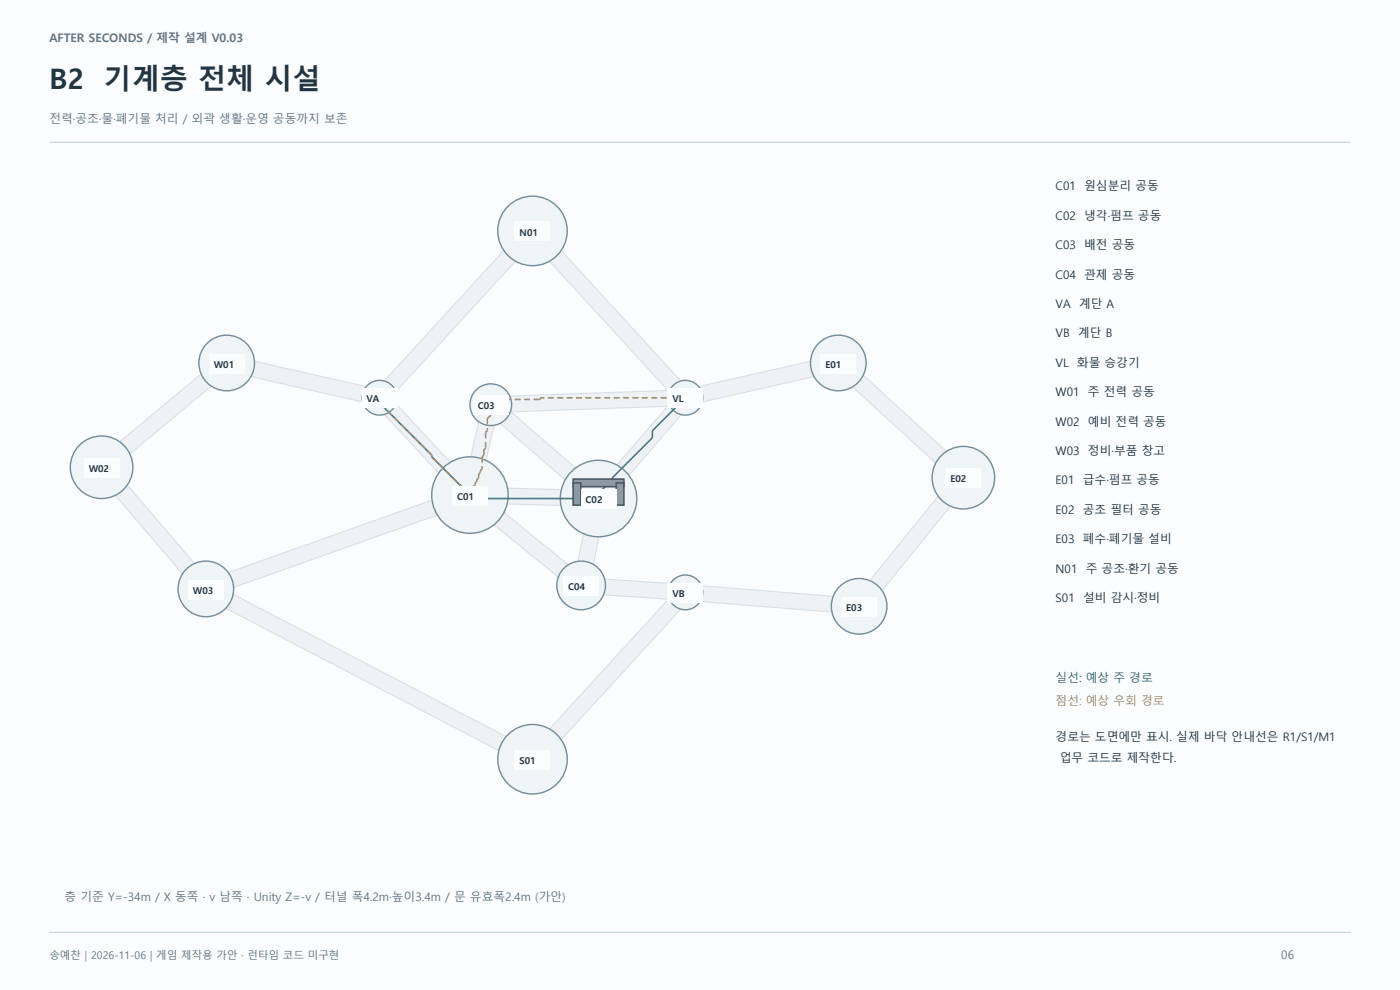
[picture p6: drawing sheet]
<svg xmlns="http://www.w3.org/2000/svg" width="420mm" height="297mm" viewBox="0 0 420 297" stroke-linecap="round" stroke-linejoin="round" font-family="sans-serif">
<path d="M0 0h420.2v297h-420.2z" fill-rule="evenodd" fill="#fafcfd"/>
<path d="M14.8 42.7h390.5" fill="none" stroke="#c6d0d8" stroke-width=".35"/>
<g fill="none" stroke="#d9e1e7" stroke-width="5.1" stroke-linecap="butt">
<path d="M153.3 76.4l-36.4 39.7M166.3 76.4l36.4 39.7M62.3 113.7l-25.2 21M75.4 110.6l34.3 7.8M201.3 119.5l-48.6 1.7M244.3 110.6l-34.3 7.8M257.1 114l25.7 23.5M116.9 122.5l16.9 18.2M146.1 126.7l-2.7 11.5M151.4 125l20.2 17.6M202.8 122.7l-16.2 18.8M36.1 146.7l20.8 24.3"/>
<path d="M131 152.1l-62.1 22.1M149.3 155.2l20.1 16.4M151.7 148.8l17.3 .5M283.7 150l-21.1 26.1M177.5 160l-1.8 9.3M180.9 176.1l20.4 1.3M210.1 178.1l40.3 3.2M68.4 180.2l82.9 43.2M202.7 181l-36.4 39.7"/>
</g>
<g fill="none" stroke="#eef2f5" stroke-width="4.4" stroke-linecap="butt">
<path d="M153.3 76.4l-36.4 39.7M166.3 76.4l36.4 39.7M62.3 113.7l-25.2 21M75.4 110.6l34.3 7.8M201.3 119.5l-48.6 1.7M244.3 110.6l-34.3 7.8M257.1 114l25.7 23.5M116.9 122.5l16.9 18.2M146.1 126.7l-2.7 11.5M151.4 125l20.2 17.6M202.8 122.7l-16.2 18.8M36.1 146.7l20.8 24.3"/>
<path d="M131 152.1l-62.1 22.1M149.3 155.2l20.1 16.4M151.7 148.8l17.3 .5M283.7 150l-21.1 26.1M177.5 160l-1.8 9.3M180.9 176.1l20.4 1.3M210.1 178.1l40.3 3.2M68.4 180.2l82.9 43.2M202.7 181l-36.4 39.7"/>
</g>
<g fill="#eff4f7" stroke="#748c9c" stroke-width=".42">
<circle cx="141" cy="148.5" r="11.5"/>
<circle cx="179.6" cy="149.6" r="11.5"/>
<circle cx="147.3" cy="121.4" r="6.3"/>
<circle cx="174.4" cy="175.7" r="7.3"/>
<circle cx="113.9" cy="119.3" r="5.2"/>
<circle cx="205.7" cy="177.7" r="5.2"/>
<circle cx="205.7" cy="119.3" r="5.2"/>
<circle cx="68" cy="108.9" r="8.3"/>
<circle cx="30.5" cy="140.2" r="9.4"/>
<circle cx="61.8" cy="176.7" r="8.3"/>
<circle cx="251.6" cy="108.9" r="8.3"/>
<circle cx="289.1" cy="143.3" r="9.4"/>
<circle cx="257.8" cy="181.9" r="8.3"/>
<circle cx="159.8" cy="69.3" r="10.4"/>
<circle cx="159.8" cy="227.8" r="10.4"/>
</g>
<path d="M113.9 119.3v.6l.5 .5v.5l.6 .5v.5l14.6 14.6v.6l11.4 11.4h.6l.5 .6h.5l.5 .5h36.5v-.5l.5-.6v-.5l.6-.5v-.5l3.1-3.2v-.5l12-12v-2.1l9.9-9.9" fill="none" stroke="#197b81" stroke-width=".46"/>
<g fill="none" stroke="#be8c46" stroke-width=".46" stroke-dasharray="1.8 1.1" stroke-linecap="butt">
<path d="M113.9 119.9v-.6M150.4 119.9l-.5 .5M161.9 119.9h-11.5M162.4 119.3l-.5 .6M205.7 119.3h-43.3M114.4 120.9v-.5M114.4 120.4l-.5-.5M115 121.9v-.5M115 121.4l-.6-.5M129.6 137.1v-.6M129.6 136.5l-14.6-14.6M144.7 137.1v3.6"/>
<path d="M145.2 135v1.5M145.2 136.5l-.5 .6M145.7 129.8v4.7M145.7 134.5l-.5 .5M146.3 125.6v3.6M146.3 129.2l-.6 .6M147.3 121.4v3.2M147.3 124.6l-1 1M147.8 120.9l-.5 .5M148.9 120.9h-1.1M149.4 120.4l-.5 .5M149.9 120.4h-.5"/>
<path d="M141 148v.5M141 148.5l-11.4-11.4M141.6 147v.5M141.6 147.5l-.6 .5M142.1 145.9v.6M142.1 146.5l-.5 .5M142.6 144.9v.5M142.6 145.4l-.5 .5M143.1 143.8v.6M143.1 144.4l-.5 .5M143.6 142.3v1M143.6 143.3l-.5 .5"/>
<path d="M144.2 141.2v.6M144.2 141.8l-.6 .5M144.7 140.7l-.5 .5"/>
</g>
<g fill="#8c9aa5" stroke="#405463" stroke-width=".46">
<path d="M172 143.7h15.2v2.3h-15.2z" fill-rule="evenodd"/>
<path d="M172 144.9h2.3v6.7h-2.3z" fill-rule="evenodd"/>
<path d="M184.9 144.9h2.3v6.7h-2.3z" fill-rule="evenodd"/>
</g>
<g fill="#fafcfd">
<path d="M135.7 145.7h10.6v6h-10.6z" fill-rule="evenodd"/>
<path d="M174.3 146.8h10.6v6h-10.6z" fill-rule="evenodd"/>
<path d="M142 118.6h10.6v6h-10.6z" fill-rule="evenodd"/>
<path d="M169.1 172.8h10.6v6h-10.6z" fill-rule="evenodd"/>
<path d="M108.6 116.5h10.6v6h-10.6z" fill-rule="evenodd"/>
<path d="M200.4 174.9h10.6v6h-10.6z" fill-rule="evenodd"/>
<path d="M200.4 116.5h10.6v6h-10.6z" fill-rule="evenodd"/>
<path d="M62.7 106.1h10.6v6h-10.6z" fill-rule="evenodd"/>
<path d="M25.2 137.4h10.6v6h-10.6z" fill-rule="evenodd"/>
<path d="M56.5 173.9h10.6v6h-10.6z" fill-rule="evenodd"/>
<path d="M246.3 106.1h10.6v6h-10.6z" fill-rule="evenodd"/>
<path d="M283.8 140.5h10.6v6h-10.6z" fill-rule="evenodd"/>
<path d="M252.5 179.1h10.6v6h-10.6z" fill-rule="evenodd"/>
<path d="M154.5 66.5h10.6v6h-10.6z" fill-rule="evenodd"/>
<path d="M154.5 225h10.6v6h-10.6z" fill-rule="evenodd"/>
</g>
<path d="M14.8 279.8h390.5" fill="none" stroke="#c6d0d8" stroke-width=".35"/>
<g font-size="8.5" fill="#243542">
<text x="14.8" y="26.8">B2</text>
<text x="31.1" y="26.8">기계층 전체 시설</text>
</g>
<g font-size="3.5" fill="#607383">
<text x="14.8" y="12.7">AFTER SECONDS / 제작 설계 V0.03</text>
<text x="14.8" y="37">전력·공조·물·폐기물 처리 / 외곽 생활·운영 공동까지 보존</text>
<text x="19.4" y="270.2">층 기준 Y=-34m / X 동쪽 · v 남쪽 · Unity Z=-v / 터널 폭4.2m·높이3.4m / 문 유효폭2.4m (가안)</text>
<text x="384.5" y="287.9">06</text>
</g>
<g font-size="3.5" fill="#243542">
<text x="316.8" y="57.1">C01</text>
<text x="325.4" y="57.1">원심분리 공동</text>
<text x="316.8" y="66">C02</text>
<text x="325.4" y="66">냉각·펌프 공동</text>
<text x="316.8" y="74.8">C03</text>
<text x="325.4" y="74.8">배전 공동</text>
<text x="316.8" y="83.6">C04</text>
<text x="325.4" y="83.6">관제 공동</text>
<text x="316.8" y="92.4">VA</text>
<text x="323.8" y="92.4">계단 A</text>
<text x="316.8" y="101.2">VB</text>
<text x="323.6" y="101.2">계단 B</text>
<text x="316.8" y="110.1">VL</text>
<text x="323.2" y="110.1">화물 승강기</text>
<text x="316.8" y="118.9">W01</text>
<text x="326.5" y="118.9">주 전력 공동</text>
<text x="316.8" y="127.7">W02</text>
<text x="326.5" y="127.7">예비 전력 공동</text>
<text x="316.8" y="136.5">W03</text>
<text x="326.5" y="136.5">정비·부품 창고</text>
<text x="316.8" y="145.3">E01</text>
<text x="325" y="145.3">급수·펌프 공동</text>
<text x="316.8" y="154.2">E02</text>
<text x="325" y="154.2">공조 필터 공동</text>
<text x="316.8" y="163">E03</text>
<text x="325" y="163">폐수·폐기물 설비</text>
<text x="316.8" y="171.8">N01</text>
<text x="325.9" y="171.8">주 공조·환기 공동</text>
<text x="316.8" y="180.6">S01</text>
<text x="325.1" y="180.6">설비 감시·정비</text>
<text x="316.8" y="222.2">경로는 도면에만 표시. 실제 바닥 안내선은 R1/S1/M1</text>
<text x="318" y="228.6">업무 코드로 제작한다.</text>
</g>
<text font-size="3.5" fill="#197b81" x="316.8" y="204.6">실선: 예상 주 경로</text>
<text font-size="3.5" fill="#be8c46" x="316.8" y="211.7">점선: 예상 우회 경로</text>
<text font-size="3.2" fill="#607383" x="14.8" y="287.9">송예찬 | 2026-11-06 | 게임 제작용 가안 · 런타임 코드 미구현</text>
<g font-size="2.8" fill="#243542">
<text x="155.2" y="70.7">N01</text>
<text x="155.9" y="70.7">N01</text>
<text x="63.4" y="110.3">W01</text>
<text x="64.2" y="110.3">W01</text>
<text x="247" y="110.3">E01</text>
<text x="247.7" y="110.3">E01</text>
<text x="109.3" y="120.8">VA</text>
<text x="110" y="120.8">VA</text>
<text x="142.7" y="122.8">C03</text>
<text x="143.4" y="122.8">C03</text>
<text x="201.1" y="120.8">VL</text>
<text x="201.8" y="120.8">VL</text>
<text x="25.9" y="141.6">W02</text>
<text x="26.6" y="141.6">W02</text>
<text x="136.5" y="150">C01</text>
<text x="137.2" y="150">C01</text>
<text x="284.5" y="144.7">E02</text>
<text x="285.2" y="144.7">E02</text>
<text x="175" y="151">C02</text>
<text x="175.7" y="151">C02</text>
<text x="57.2" y="178.1">W03</text>
<text x="57.9" y="178.1">W03</text>
<text x="169.8" y="177.1">C04</text>
<text x="170.5" y="177.1">C04</text>
<text x="201.1" y="179.2">VB</text>
<text x="201.8" y="179.2">VB</text>
<text x="253.3" y="183.3">E03</text>
<text x="254" y="183.3">E03</text>
<text x="155.2" y="229.2">S01</text>
<text x="155.9" y="229.2">S01</text>
</g>
</svg>
